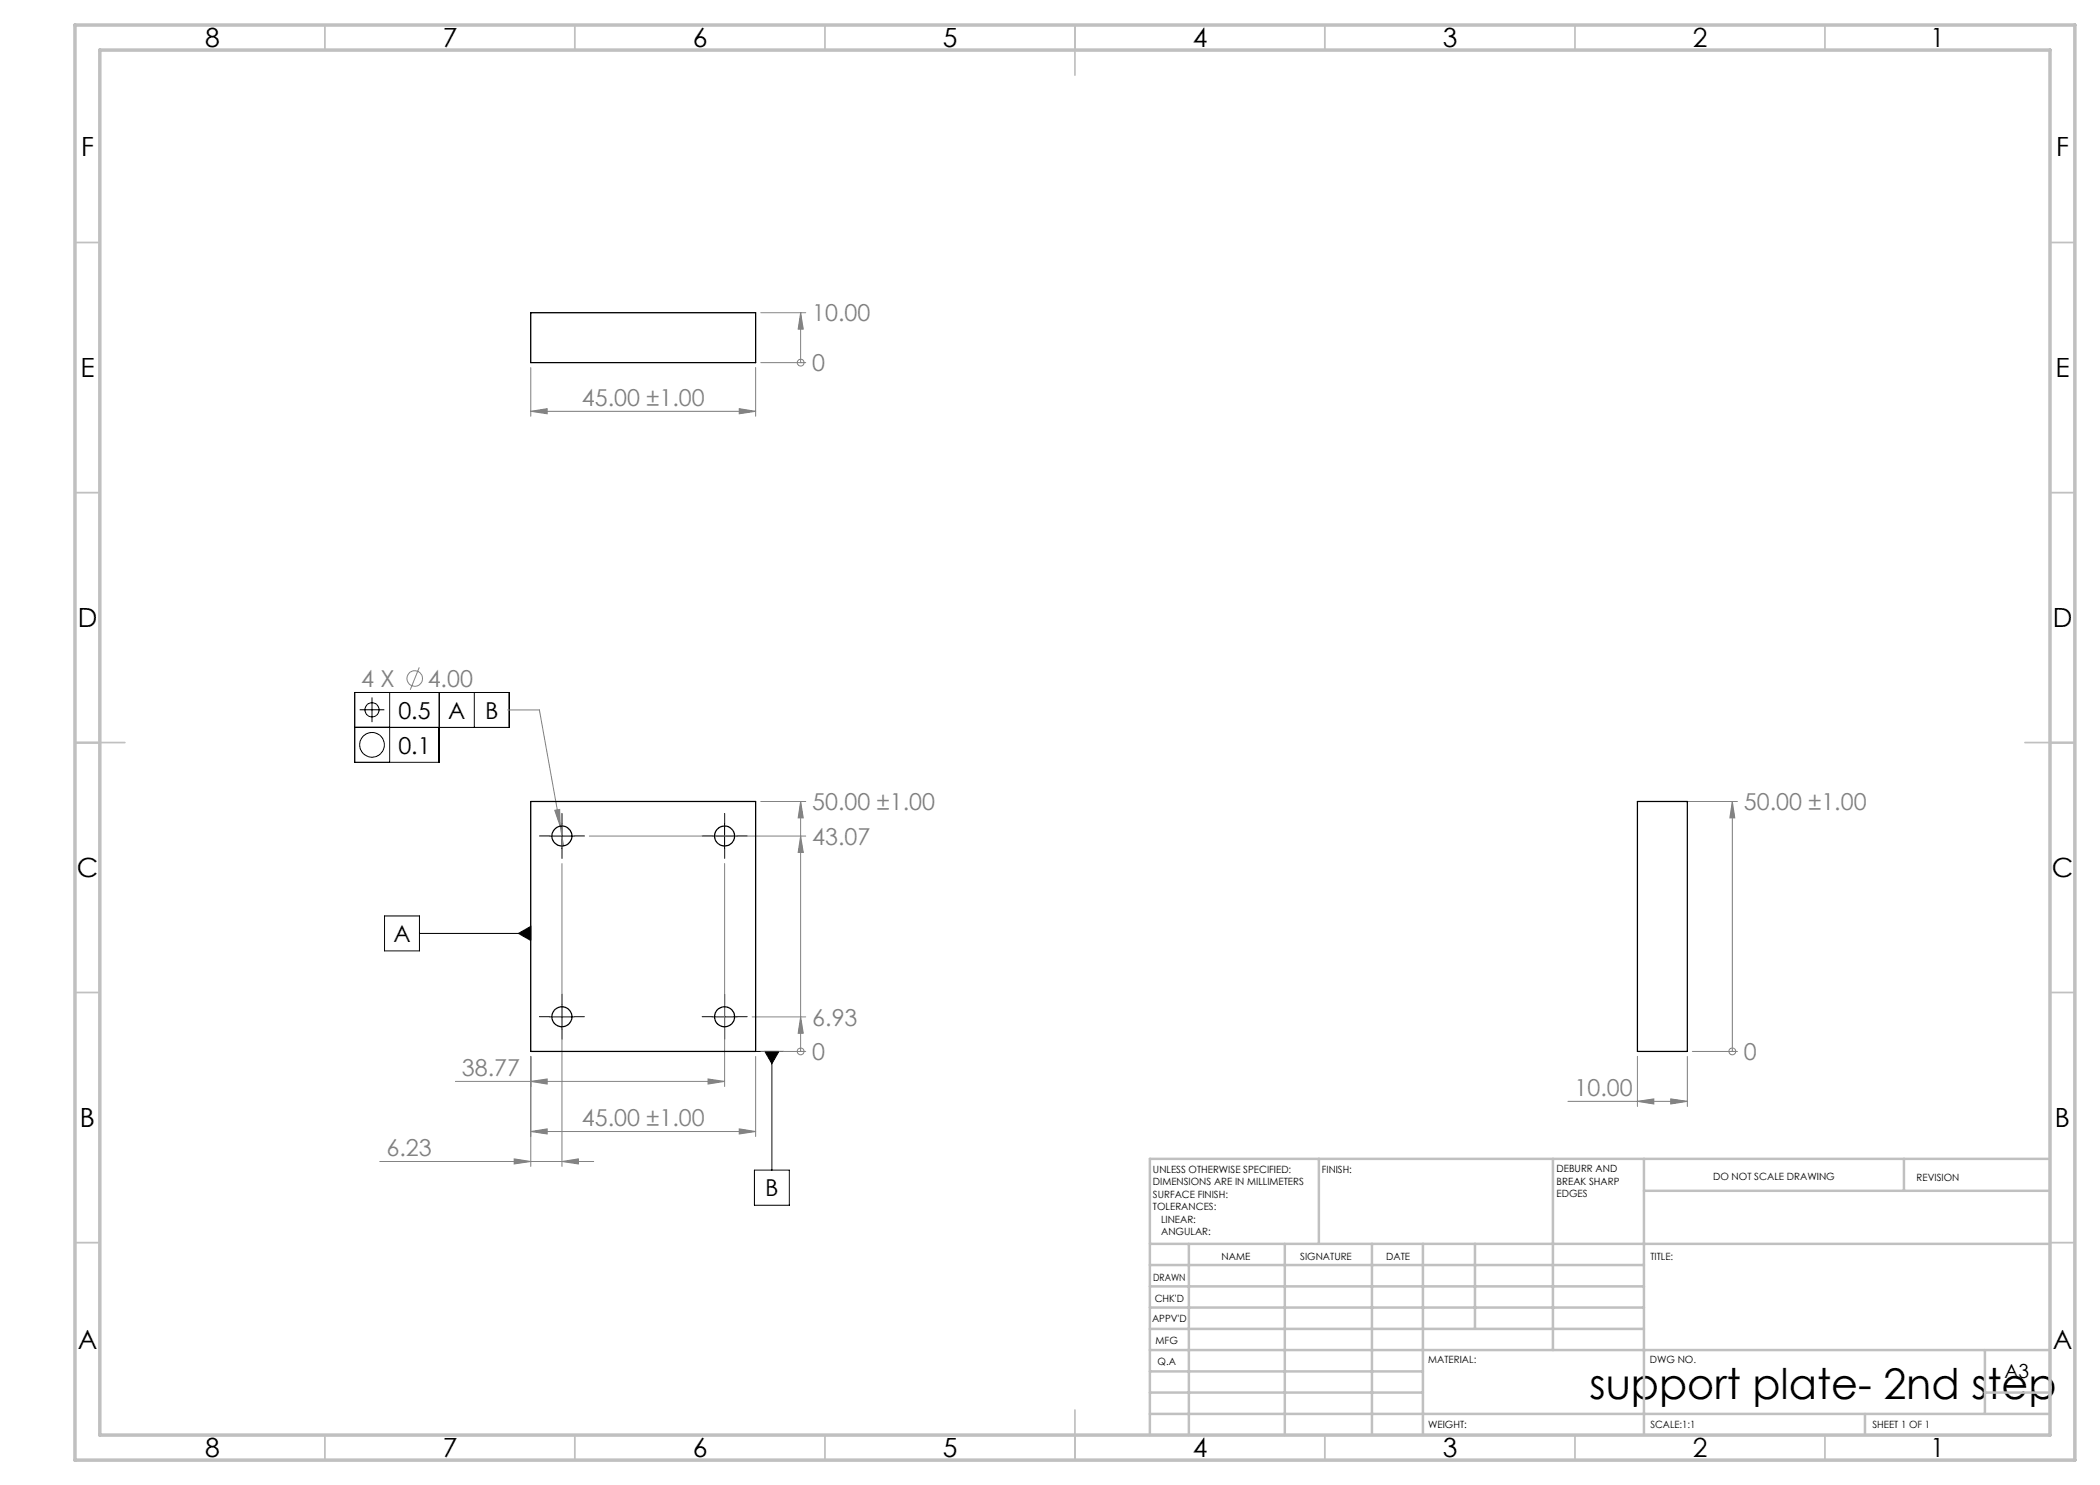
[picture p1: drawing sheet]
<svg xmlns="http://www.w3.org/2000/svg" width="420mm" height="297mm" viewBox="0 0 420 297" stroke-linecap="round" stroke-linejoin="round" font-family="sans-serif">
<g fill="none" stroke="#808080" stroke-width=".2">
<path d="M106.2 73.5v9.8M151.1 73.5v9.8M152.2 72.5h8.9M152.2 62.5h8.9M160.1 62.5l.6 3.3h-1.1zM160.1 62.5v10M160.1 72.5h.1M106.2 82.3l3.2-.6v1.1zM106.2 82.3h44.9M147.8 81.7l3.3 .6-3.3 .5zM83.9 133.5l-1.8 4.4M101.5 142h6.4l4.1 23.2"/>
<path d="M110.9 162.1l1-.2 .1 3.3zM112 165.2l.7 4M112.4 172.7v60.6M117.9 167.2h43.2M144.9 172.7v44.6M152.2 160.3h8.9M160.1 167.2l.6 3.3h-1.1zM160.1 160.3l.6 3.3h-1.1zM160.1 160.3v50M328.5 160.3h19M346.5 160.3l.5 3.3h-1zM346.5 160.3v50"/>
<path d="M91.1 216.3h53.8M106.2 216.3l3.2-.5v1zM106.2 211.3v22M141.6 215.8l3.3 .5-3.3 .5zM150.4 203.4h10.7M151.1 211.3v16M152.2 210.3h8.9M160.1 203.4l.6 3.3h-1.1zM160.1 210.3h.1M327.5 211.3v10M334.2 219.8l3.3 .5-3.3 .5zM337.5 211.3v10"/>
<path d="M338.5 210.3h9M346.5 210.3h.1M76 232.3h42.7M102.8 231.8l3.4 .5-3.4 .5zM106.2 226.3l3.2-.5v1zM106.2 226.3h44.9M112.4 232.3l3.3-.5v1zM147.8 225.8l3.3 .5-3.3 .5zM313.6 220.3h23.9M327.5 220.3l3.3-.5v1z"/>
<circle cx="160.1" cy="72.5" r=".69"/>
<circle cx="82.9" cy="135.7" r="1.55"/>
<circle cx="160.1" cy="210.3" r=".67"/>
<circle cx="346.5" cy="210.3" r=".68"/>
</g>
<g fill="none" stroke="#000" stroke-width=".2">
<path d="M74.4 139.5v4.9M77.9 138.5v14M87.8 138.5v14h-16.9v-14h30.9v7h-30.9M94.9 138.5v7M71.9 142h5M109.9 167.2h5M112.4 164.7v5M142.4 167.2h5M144.9 164.7v5M76.9 183.2h7v7h-7zM83.9 186.7h22.3M103.7 186.7l2.5-1.4v2.8z"/>
<path d="M109.9 203.4h5M112.4 200.9v4.9M142.4 203.4h5M144.9 200.9v4.9M151.1 210.3h5.7M153 210.3h2.8l-1.4 2.4zM154.4 210.3v23.7M150.9 234h7v7h-7z"/>
<circle cx="74.4" cy="142" r="1.41"/>
<circle cx="74.4" cy="149" r="2.47"/>
</g>
<g fill="none" stroke="#000" stroke-width=".2" stroke-dasharray="15.2 1.3 1.3 1.3">
<path d="M109.9 167.2h-2M112.4 164.7v-2M112.4 169.7v2M114.9 167.2h2M142.4 167.2h-2M144.9 164.7v-2M144.9 169.7v2M147.4 167.2h2M109.9 203.3h-2M112.4 200.8v-2M112.4 205.8v2M114.9 203.3h2"/>
<path d="M142.4 203.3h-2M144.9 200.8v-2M144.9 205.8v2M147.4 203.3h2"/>
</g>
<g fill="none" stroke="#c0c0c0" stroke-width=".35">
<path d="M65 5v5M115 5v5M165 5v5M215 5v10M265 5v5M315 5v5M365 5v5M15 48.5h5M410 48.5h5M15 98.5h5M410 98.5h5M15 148.5h10"/>
<path d="M405 148.5h10M15 198.5h5M410 198.5h5M15 248.5h5M410 248.5h5M65 287v5M115 287v5M165 287v5M215 282v10M265 287v5M315 287v5M365 287v5"/>
</g>
<g fill="none" stroke="#c0c0c0" stroke-width=".5">
<path d="M263.8 231.8v17M310.6 231.8v38.2M328.8 231.8v55.2M328.8 238.2h81.2M380.8 231.8v6.4M410 231.8h-180v55.2M230 248.8h180M230 257.3h98.8M230 253h98.8M237.8 248.8v38.2M257 248.8v38.2M274.4 248.8v38.2"/>
<path d="M284.6 248.8v38.2M295 248.8v17M230 265.8h98.8M230 261.5h98.8M230 278.5h54.6M230 274.3h54.6M230 270h180M397 278.5h13M397 270v12.8M230 282.8h180M373 282.8v4.2"/>
</g>
<path d="M15 5h400v287h-400zM20 10h390v277h-390z" fill="none" stroke="#c0c0c0" stroke-width=".7"/>
<path d="M103.7 186.7l2.5 1.4v-2.8zM153 210.3l1.4 2.4 1.4-2.4z" fill="#000"/>
<g fill="#808080">
<path d="M160.1 203.4l.6 3.3h-1.1zM160.1 167.2l.6 3.3h-1.1zM160.1 160.3l.6 3.3h-1.1zM160.1 62.5l.6 3.3h-1.1zM346.5 160.3l.5 3.3h-1z"/>
<path d="M106.2 216.3l3.2-.5v1zM141.6 215.8l3.3 .5-3.3 .5zM106.2 226.3l3.2-.5v1zM147.8 225.8l3.3 .5-3.3 .5zM102.8 231.8l3.4 .5-3.4 .5zM112.4 232.3l3.3-.5v1zM110.9 162.1l1.1 3.1-.1-3.3zM106.2 82.3l3.2-.6v1.1zM147.8 81.7l3.3 .6-3.3 .5zM327.5 220.3l3.3-.5v1zM334.2 219.8l3.3 .5-3.3 .5z"/>
</g>
<g fill="none" stroke="#000" stroke-width=".25">
<path d="M106.2 62.5h44.9v10h-44.9zM106.2 160.3h44.9v50h-44.9zM327.5 160.3h10v50h-10z"/>
<circle cx="112.4" cy="167.2" r="1.99"/>
<circle cx="144.9" cy="167.2" r="1.99"/>
<circle cx="112.4" cy="203.4" r="1.99"/>
<circle cx="144.9" cy="203.4" r="1.99"/>
</g>
<text font-size="8.5" x="317.9" y="279.7">support plate- 2nd step</text>
<g font-size="5.3">
<text x="41" y="9.5">8</text>
<text x="88.5" y="9.5">7</text>
<text x="138.5" y="9.5">6</text>
<text x="188.5" y="9.5">5</text>
<text x="238.5" y="9.5">4</text>
<text x="288.5" y="9.5">3</text>
<text x="338.5" y="9.5">2</text>
<text x="386" y="9.5">1</text>
<text x="16.2" y="31.2">F</text>
<text x="411.2" y="31.2">F</text>
<text x="16.1" y="75.5">E</text>
<text x="411.1" y="75.5">E</text>
<text x="15.5" y="125.5">D</text>
<text x="410.5" y="125.5">D</text>
<text x="15.4" y="175.5">C</text>
<text x="410.4" y="175.5">C</text>
<text x="16" y="225.5">B</text>
<text x="411" y="225.5">B</text>
<text x="15.5" y="269.7">A</text>
<text x="410.5" y="269.7">A</text>
<text x="41" y="291.5">8</text>
<text x="88.5" y="291.5">7</text>
<text x="138.5" y="291.5">6</text>
<text x="188.5" y="291.5">5</text>
<text x="238.5" y="291.5">4</text>
<text x="288.5" y="291.5">3</text>
<text x="338.5" y="291.5">2</text>
<text x="386" y="291.5">1</text>
</g>
<g font-size="4.7" fill="#808080">
<text x="162.5" y="64.3">10.00</text>
<text x="162.5" y="74.3">0</text>
<text x="116.4" y="81.2">45.00 ±1.00</text>
<text x="72.2" y="137.4">4 X</text>
<text x="85.5" y="137.4">4.00</text>
<text x="162.5" y="162">50.00 ±1.00</text>
<text x="348.8" y="162">50.00 ±1.00</text>
<text x="162.5" y="169">43.07</text>
<text x="162.5" y="205.1">6.93</text>
<text x="92.4" y="215.3">38.77</text>
<text x="162.5" y="212">0</text>
<text x="348.8" y="212">0</text>
<text x="314.9" y="219.2">10.00</text>
<text x="116.4" y="225.3">45.00 ±1.00</text>
<text x="77.3" y="231.3">6.23</text>
</g>
<g font-size="4.7">
<text x="79.7" y="143.7">0.5</text>
<text x="89.6" y="143.7">A</text>
<text x="97" y="143.7">B</text>
<text x="79.7" y="150.7">0.1</text>
<text x="78.7" y="188.4">A</text>
<text x="153.1" y="239.3">B</text>
</g>
<text font-size="3.9" x="400.9" y="275.5">A3</text>
<g font-size="2">
<text x="230.6" y="234.6">UNLESS OTHERWISE SPECIFIED:</text>
<text x="230.6" y="237.1">DIMENSIONS ARE IN MILLIMETERS</text>
<text x="230.6" y="239.6">SURFACE FINISH:</text>
<text x="264.4" y="234.6">FINISH:</text>
<text x="311.3" y="234.5">DEBURR AND</text>
<text x="311.3" y="237">BREAK SHARP</text>
<text x="311.3" y="239.5">EDGES</text>
<text x="342.6" y="236">DO NOT SCALE DRAWING</text>
<text x="383.3" y="236.2">REVISION</text>
<text x="230.6" y="242.1">TOLERANCES:</text>
<text x="232.2" y="244.6">LINEAR:</text>
<text x="232.2" y="247.1">ANGULAR:</text>
<text x="244.3" y="252">NAME</text>
<text x="260" y="251.9">SIGNATURE</text>
<text x="277.2" y="251.9">DATE</text>
<text x="330.1" y="251.9">TITLE:</text>
<text x="230.6" y="256.1">DRAWN</text>
<text x="230.9" y="260.3">CHK'D</text>
<text x="230.4" y="264.4">APPV'D</text>
<text x="231.1" y="268.8">MFG</text>
<text x="231.5" y="273">Q.A</text>
<text x="285.6" y="272.5">MATERIAL:</text>
<text x="330" y="272.5">DWG NO.</text>
<text x="285.6" y="285.5">WEIGHT:</text>
<text x="330.1" y="285.6">SCALE:1:1</text>
<text x="374.5" y="285.6">SHEET 1 OF 1</text>
</g>
</svg>
